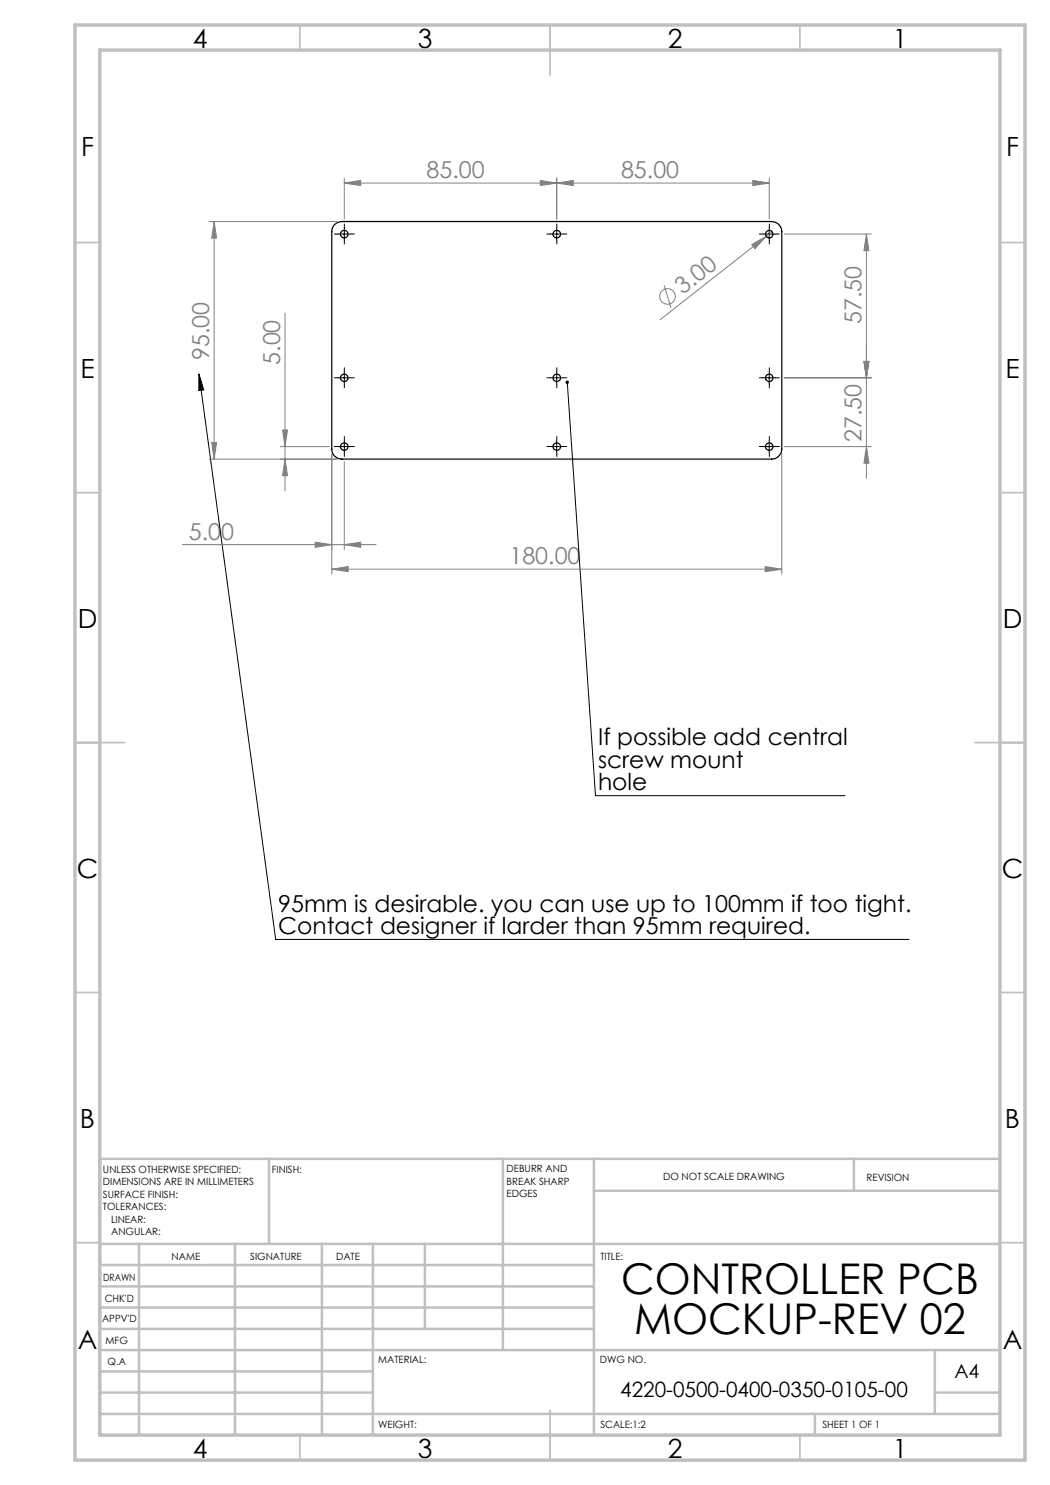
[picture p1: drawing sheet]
<svg xmlns="http://www.w3.org/2000/svg" width="210mm" height="297mm" viewBox="0 0 210 297" stroke-linecap="round" stroke-linejoin="round" font-family="sans-serif">
<g fill="none" stroke="#808080" stroke-width=".2">
<path d="M68.9 36.6l3.2-.5v1zM68.9 35.6v8.2M68.9 36.6h84.9M108.1 36.1l3.2 .5-3.2 .5zM111.3 36.6l3.4-.5v1zM111.3 35.6v8.2M150.6 36.1l3.2 .5-3.2 .5zM153.8 35.6v8.2M41.8 44.3h25.5M42.8 44.3v47.5M42.8 44.3l.5 3.3h-1zM132.8 57l1.4 4.6"/>
<path d="M150.4 48.9l2.8-1.6-2.2 2.4zM153.2 47.3l-21.2 16.6M154.4 46.4l-1.2 .9M156.8 46.8h17.5M173.3 46.8v48.9M173.3 46.8l.5 3.3h-1zM57 62.6v35.6M156.8 75.6h17.5M172.8 72.3h1l-.5 3.3zM42.3 88.5h1l-.5 3.3zM56 89.3h9.9M56.5 86h1l-.5 3.3z"/>
<path d="M57 91.8l.5 3.3h-1zM66.4 90.8v24M67.3 91.8h-25.5M68.9 92.3v17.7M156.4 90.8v24M156.8 89.3h17.5M173.3 89.3l.5 3.3h-1zM36.4 108.9h38.8M63 108.4l3.4 .5-3.4 .6zM66.4 113.8l3.2-.5v1zM66.4 113.8h90M68.9 108.9l3.2-.5v1.1z"/>
<path d="M153 113.3l3.4 .5-3.4 .5z"/>
<circle cx="133.5" cy="59.3" r="1.55"/>
</g>
<g fill="none" stroke="#000" stroke-width=".2">
<path d="M67.6 46.8h2.5M68.9 45.6v2.5M110.1 46.8h2.5M111.3 45.6v2.5M152.6 46.8h2.5M153.8 45.6v2.5M39.8 74.8l.9 3.2-.9 .1zM39.8 74.8l15.3 113.1h126.7M67.6 75.6h2.5M68.9 74.3v2.5M110.1 75.6h2.5M111.3 74.3v2.5"/>
<path d="M113.5 76.4l5.6 82.7h49.9M152.6 75.6h2.5M153.8 74.3v2.5M67.6 89.3h2.5M68.9 88.1v2.5M110.1 89.3h2.5M111.3 88.1v2.5M152.6 89.3h2.5M153.8 88.1v2.5"/>
</g>
<g fill="none" stroke="#000" stroke-width=".2" stroke-dasharray="15.2 1.3 1.3 1.3">
<path d="M67.6 46.8h-.7M68.9 45.6v-.8M68.9 48.1v.7M70.1 46.8h.8M110.1 46.8h-.7M111.4 45.6v-.8M111.4 48.1v.7M112.6 46.8h.8M152.6 46.8h-.7M153.9 45.6v-.8M153.9 48.1v.7M155.1 46.8h.8"/>
<path d="M67.6 75.6h-.7M68.9 74.3v-.7M68.9 76.8v.8M70.1 75.6h.8M110.1 75.6h-.7M111.4 74.3v-.7M111.4 76.8v.8M112.6 75.6h.8M152.6 75.6h-.7M153.9 74.3v-.7M153.9 76.8v.8M155.1 75.6h.8"/>
<path d="M67.6 89.3h-.7M68.9 88.1v-.8M68.9 90.6v.7M70.1 89.3h.8M110.1 89.3h-.7M111.4 88.1v-.8M111.4 90.6v.7M112.6 89.3h.8M152.6 89.3h-.7M153.9 88.1v-.8M153.9 90.6v.7M155.1 89.3h.8"/>
</g>
<g fill="none" stroke="#c0c0c0" stroke-width=".35">
<path d="M60 5v5M110 5v10M160 5v5M15 48.5h5M200 48.5h5M15 98.5h5M200 98.5h5M15 148.5h10M195 148.5h10M15 198.5h5M200 198.5h5M15 248.5h5"/>
<path d="M200 248.5h5M60 287v5M110 282v10M160 287v5"/>
</g>
<g fill="none" stroke="#c0c0c0" stroke-width=".5">
<path d="M53.8 231.8v17M100.6 231.8v38.2M118.8 231.8v55.2M118.8 238.2h81.2M170.8 231.8v6.4M200 231.8h-180v55.2M20 248.8h180M20 257.3h98.8M20 253h98.8M27.8 248.8v38.2M47 248.8v38.2M64.4 248.8v38.2"/>
<path d="M74.6 248.8v38.2M85 248.8v17M20 265.8h98.8M20 261.5h98.8M20 278.5h54.6M20 274.3h54.6M20 270h180M187 278.5h13M187 270v12.8M20 282.8h180M163 282.8v4.2"/>
</g>
<path d="M15 5h190v287h-190zM20 10h180v277h-180z" fill="none" stroke="#c0c0c0" stroke-width=".7"/>
<path d="M113.2 76.2a.33 .33 0 0 0 .1 .6 .33 .33 0 0 0 .5-.3 .33 .33 0 0 0-.4-.4l.1 .3-.1-.3zM39.8 74.8l.9 3.2-.9 .1z" fill="#000"/>
<g fill="#808080">
<path d="M150.4 48.9l2.8-1.6-2.2 2.4z"/>
<path d="M66.4 113.8l3.2-.5v1zM153 113.3l3.4 .5-3.4 .5zM68.9 36.6l3.2-.5v1zM108.1 36.1l3.2 .5-3.2 .5zM111.3 36.6l3.4-.5v1zM150.6 36.1l3.2 .5-3.2 .5z"/>
<path d="M68.9 108.9l3.2-.5v1.1zM63 108.4l3.4 .5-3.4 .6z"/>
<path d="M172.8 72.3h1l-.5 3.3zM173.3 46.8l.5 3.3h-1zM173.3 89.3l.5 3.3h-1zM172.8 72.3h1l-.5 3.3z"/>
<path d="M42.3 88.5h1l-.5 3.3zM42.8 44.3l.5 3.3h-1z"/>
<path d="M56.5 86h1l-.5 3.3zM57 91.8l.5 3.3h-1z"/>
</g>
<g fill="none" stroke="#000" stroke-width=".25">
<path d="M66.9 44.9l.7-.4 .8-.2h85.9a2.05 2.05 0 0 1 2.1 2v43.5a2.05 2.05 0 0 1-2.1 2h-85.9a1.99 1.99 0 0 1-2-2v-43.5a1.91 1.91 0 0 1 .5-1.4z"/>
<circle cx="68.9" cy="46.8" r=".75"/>
<circle cx="111.4" cy="46.8" r=".76"/>
<circle cx="153.8" cy="46.8" r=".75"/>
<circle cx="68.9" cy="75.6" r=".75"/>
<circle cx="111.4" cy="75.6" r=".76"/>
<circle cx="153.8" cy="75.6" r=".75"/>
<circle cx="68.9" cy="89.3" r=".74"/>
<circle cx="111.4" cy="89.3" r=".75"/>
<circle cx="153.9" cy="89.3" r=".74"/>
</g>
<g font-size="8.5">
<text x="124.2" y="258.8">CONTROLLER PCB</text>
<text x="126.8" y="266.9">MOCKUP-REV 02</text>
</g>
<g font-size="5.3">
<text x="38.5" y="9.5">4</text>
<text x="83.5" y="9.5">3</text>
<text x="133.6" y="9.5">2</text>
<text x="178.6" y="9.5">1</text>
<text x="16.2" y="31.3">F</text>
<text x="201.2" y="31.3">F</text>
<text x="16.1" y="75.5">E</text>
<text x="201.1" y="75.5">E</text>
<text x="15.5" y="125.5">D</text>
<text x="200.5" y="125.5">D</text>
<text x="15.4" y="175.5">C</text>
<text x="200.4" y="175.5">C</text>
<text x="16" y="225.5">B</text>
<text x="201" y="225.5">B</text>
<text x="15.5" y="269.8">A</text>
<text x="200.5" y="269.8">A</text>
<text x="38.5" y="291.5">4</text>
<text x="83.5" y="291.5">3</text>
<text x="133.6" y="291.5">2</text>
<text x="178.6" y="291.5">1</text>
</g>
<g font-size="4.7" fill="#808080">
<text x="85.3" y="35.6">85.00</text>
<text x="124.2" y="35.6">85.00</text>
<text x="136.6" y="59" transform="rotate(-38 136.6 59)">3.00</text>
<text x="172.3" y="64.9" transform="rotate(-90 172.3 64.9)">57.50</text>
<text x="41.8" y="72" transform="rotate(-90 41.8 72)">95.00</text>
<text x="56" y="73" transform="rotate(-90 56 73)">5.00</text>
<text x="172.3" y="88.4" transform="rotate(-90 172.3 88.4)">27.50</text>
<text x="37.8" y="107.9">5.00</text>
<text x="101.9" y="112.8">180.00</text>
</g>
<g font-size="4.7">
<text x="119.6" y="149">If possible add central</text>
<text x="119.6" y="153.5">screw mount</text>
<text x="119.6" y="158.1">hole</text>
<text x="55.6" y="182.3">95mm is desirable. you can use up to 100mm if too tight.</text>
<text x="55.6" y="186.8">Contact designer if larder than 95mm required.</text>
</g>
<text font-size="4.2" x="124" y="279.3">4220-0500-0400-0350-0105-00</text>
<text font-size="3.9" x="190.9" y="275.5">A4</text>
<g font-size="2">
<text x="20.6" y="234.6">UNLESS OTHERWISE SPECIFIED:</text>
<text x="20.6" y="237.1">DIMENSIONS ARE IN MILLIMETERS</text>
<text x="20.6" y="239.6">SURFACE FINISH:</text>
<text x="54.4" y="234.6">FINISH:</text>
<text x="101.3" y="234.5">DEBURR AND</text>
<text x="101.3" y="237">BREAK SHARP</text>
<text x="101.3" y="239.5">EDGES</text>
<text x="132.6" y="236">DO NOT SCALE DRAWING</text>
<text x="173.3" y="236.2">REVISION</text>
<text x="20.6" y="242.1">TOLERANCES:</text>
<text x="22.2" y="244.6">LINEAR:</text>
<text x="22.2" y="247.1">ANGULAR:</text>
<text x="34.3" y="252">NAME</text>
<text x="50" y="251.9">SIGNATURE</text>
<text x="67.2" y="251.9">DATE</text>
<text x="120.1" y="251.9">TITLE:</text>
<text x="20.6" y="256.1">DRAWN</text>
<text x="20.9" y="260.3">CHK'D</text>
<text x="20.4" y="264.4">APPV'D</text>
<text x="21.1" y="268.8">MFG</text>
<text x="21.5" y="273">Q.A</text>
<text x="75.6" y="272.5">MATERIAL:</text>
<text x="120" y="272.5">DWG NO.</text>
<text x="75.6" y="285.5">WEIGHT:</text>
<text x="120.1" y="285.6">SCALE:1:2</text>
<text x="164.5" y="285.6">SHEET 1 OF 1</text>
</g>
</svg>
